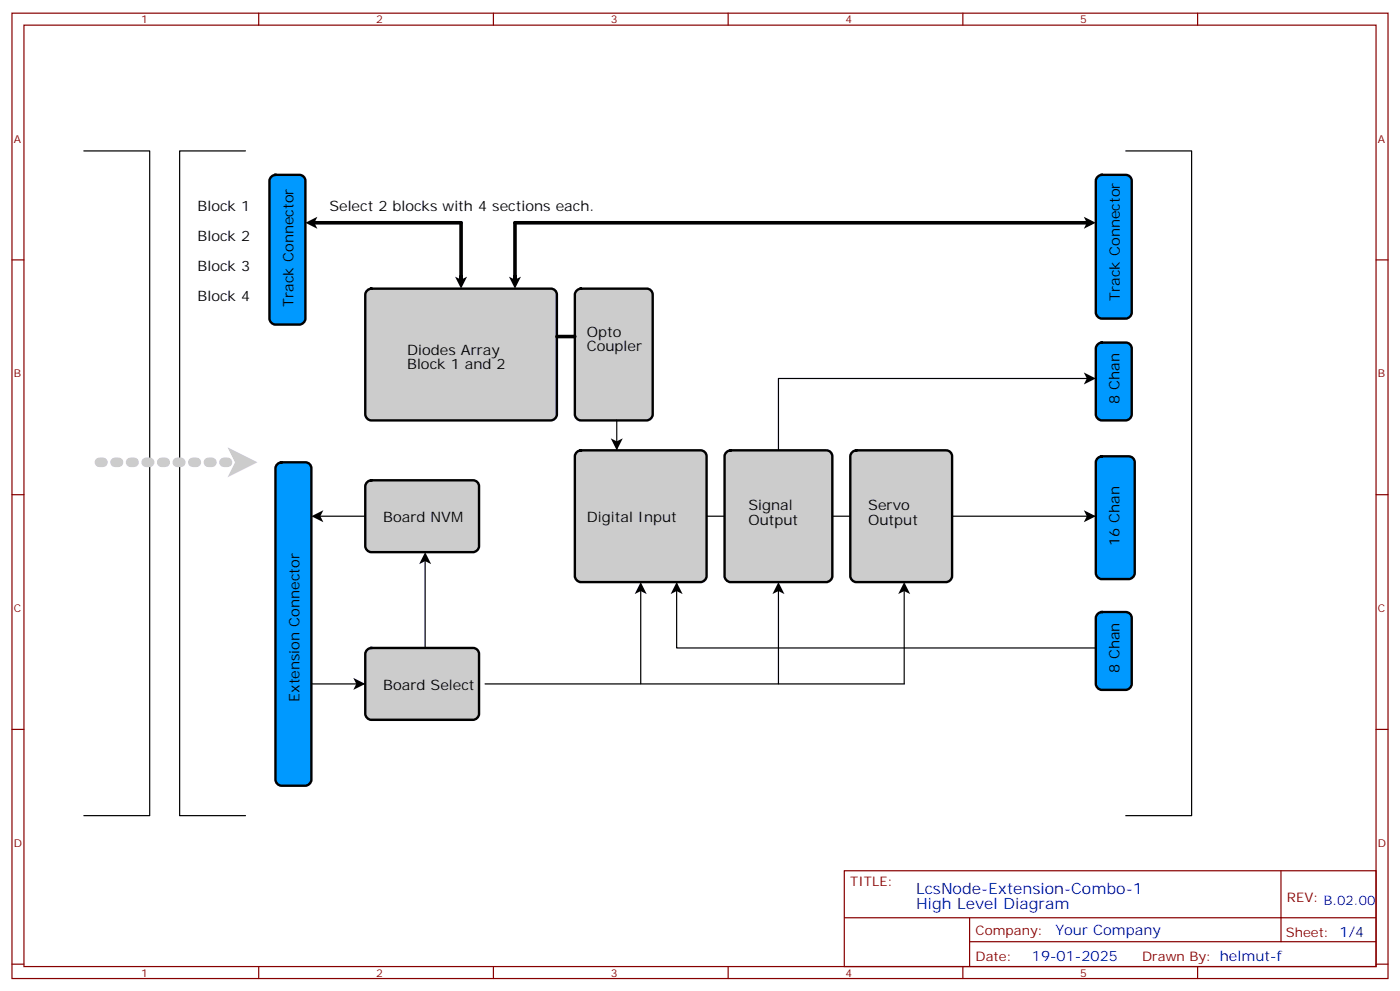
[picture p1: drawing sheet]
<svg xmlns="http://www.w3.org/2000/svg" width="412mm" height="292mm" viewBox="0 0 412 292" stroke-linecap="round" stroke-linejoin="round" font-family="sans-serif">
<path d="M323.4 134.9l1.2-.5h7.9a1.76 1.76 0 0 1 1.8 1.8v32.6a1.89 1.89 0 0 1-1.8 1.8h-7.9a1.89 1.89 0 0 1-1.8-1.8v-32.6z" fill="#09f" stroke="#000" stroke-width=".71"/>
<path d="M88.2 178.7l1.8-.9-1.8 .9 1.8 .9" fill="none" stroke="#000" stroke-width=".35"/>
<path d="M81.7 136.7l1.2-.5h7.1a1.76 1.76 0 0 1 1.7 1.7v91.8a1.89 1.89 0 0 1-1.7 1.7h-7.1a1.89 1.89 0 0 1-1.8-1.7v-91.8z" fill="#09f" stroke="#000" stroke-width=".71"/>
<path d="M91.7 65.6h44.1" fill="none" stroke="#000" stroke-width="1.1"/>
<path d="M80 52l1.1-.5h7.1a1.76 1.76 0 0 1 1.8 1.8v40.5a1.89 1.89 0 0 1-1.8 1.8h-7.1a1.89 1.89 0 0 1-1.7-1.8v-40.5z" fill="#09f" stroke="#000" stroke-width=".71"/>
<g fill="#ccc" stroke="#000" stroke-width=".71">
<path d="M108.2 85.5l1.2-.5h52.9a1.76 1.76 0 0 1 1.7 1.8v35.3a1.89 1.89 0 0 1-1.7 1.7h-52.9a1.89 1.89 0 0 1-1.8-1.7v-35.3z"/>
<path d="M169.9 133.2l1.2-.6h35.3a1.76 1.76 0 0 1 1.7 1.8v35.3a1.89 1.89 0 0 1-1.7 1.8h-35.3a1.89 1.89 0 0 1-1.8-1.8v-35.3z"/>
</g>
<g fill="none" stroke="#870000" stroke-width=".35">
<path d="M3.5 3.9h405.4v284.3h-405.4zM7.1 7.4h398.2v277.3h-398.2zM76.2 3.9v3.5M145.3 3.9v3.5M214.5 3.9v3.5M283.6 3.9v3.5M352.8 3.9v3.5M3.5 76.6h3.6M405.3 76.6h3.6M3.5 145.7h3.6M405.3 145.7h3.6M3.5 214.8h3.6"/>
<path d="M405.3 214.8h3.6M248.7 256.5h156.6v28.2h-156.6zM377.3 256.5v20.9M248.7 270.3h156.5M285.6 277.4h119.6M285.6 270.3v14.1M3.5 284h3.6M76.2 284.7v3.5M145.3 284.7v3.5M214.5 284.7v3.5M283.6 284.7v3.5M352.8 284.7v3.5"/>
<path d="M405.3 284h3.6"/>
</g>
<path d="M90 65.6l3.5-1.7-.9 1.7 .9 1.8z" fill="#000"/>
<g fill="#ccc" stroke="#000" stroke-width=".71">
<path d="M169.9 85.5l1.2-.5h19.4a1.76 1.76 0 0 1 1.8 1.8v35.3a1.89 1.89 0 0 1-1.8 1.7h-19.4a1.89 1.89 0 0 1-1.8-1.7v-35.3z"/>
<path d="M108.2 142l1.2-.5h29.9a1.76 1.76 0 0 1 1.8 1.7v17.7a1.89 1.89 0 0 1-1.8 1.7h-29.9a1.89 1.89 0 0 1-1.8-1.7v-17.7z"/>
<path d="M108.2 191.4l1.2-.5h29.9a1.76 1.76 0 0 1 1.8 1.7v17.7a1.89 1.89 0 0 1-1.8 1.7h-29.9a1.89 1.89 0 0 1-1.8-1.7v-17.7z"/>
</g>
<path d="M24.7 44.5h19.4v195.7h-19.4M72.3 44.5h-19.4v195.7h19.4M331.6 44.5h19.4v195.7h-19.4M93.5 152h14.1M125.2 164.4v26.5M188.7 173.2v28.2M91.7 201.4h15.9M142.9 201.4h123.4" fill="none" stroke="#000" stroke-width=".35"/>
<path d="M135.8 65.6v17.7v-1.8M164 99.1h5.3" fill="none" stroke="#000" stroke-width="1.1"/>
<path d="M134.1 81.5l1.7 .9 1.8-.9-1.8 3.5zM91.7 152l3.5-1.7-.8 1.7 .8 1.8zM125.2 162.6l1.8 3.6-1.8-.9-1.7 .9zM188.7 171.5l1.8 3.5-1.8-.9-1.7 .9zM104.1 199.7l3.5 1.7-3.5 1.8 .9-1.8z" fill="#000"/>
<path d="M67 136.2h-40.5" fill="none" stroke="#ccc" stroke-width="2.8" stroke-dasharray="1.1 3.5"/>
<path d="M67 131.8l8.8 4.4-8.8 4.4 2.2-4.4z" fill="#ccc"/>
<path d="M214 133.2l1.2-.6h28.2a1.76 1.76 0 0 1 1.8 1.8v35.3a1.89 1.89 0 0 1-1.8 1.8h-28.2a1.89 1.89 0 0 1-1.8-1.8v-35.3z" fill="#ccc" stroke="#000" stroke-width=".71"/>
<path d="M323.4 180.8l1.2-.5h7a1.76 1.76 0 0 1 1.8 1.7v19.4a1.89 1.89 0 0 1-1.8 1.8h-7a1.89 1.89 0 0 1-1.8-1.8v-19.4z" fill="#09f" stroke="#000" stroke-width=".71"/>
<path d="M251.1 133.2l1.1-.6h26.5a1.76 1.76 0 0 1 1.8 1.8v35.3a1.89 1.89 0 0 1-1.8 1.8h-26.5a1.89 1.89 0 0 1-1.7-1.8v-35.3z" fill="#ccc" stroke="#000" stroke-width=".71"/>
<path d="M229.3 173.2v28.2M266.3 173.2v28.2" fill="none" stroke="#000" stroke-width=".35"/>
<path d="M229.3 171.5l1.8 3.5-1.8-.9-1.8 .9zM266.3 171.5l1.8 3.5-1.8-.9-1.7 .9z" fill="#000"/>
<path d="M323.4 101.4l1.2-.5h7a1.76 1.76 0 0 1 1.8 1.8v19.4a1.89 1.89 0 0 1-1.8 1.7h-7a1.89 1.89 0 0 1-1.8-1.7v-19.4z" fill="#09f" stroke="#000" stroke-width=".71"/>
<path d="M321 65.6h-169.3v17.7v-1.8" fill="none" stroke="#000" stroke-width="1.1"/>
<path d="M323.4 52l1.2-.5h7a1.76 1.76 0 0 1 1.8 1.8v38.8a1.89 1.89 0 0 1-1.8 1.7h-7a1.89 1.89 0 0 1-1.8-1.7v-38.8z" fill="#09f" stroke="#000" stroke-width=".71"/>
<path d="M319.3 63.9l3.5 1.7-3.5 1.8 .8-1.8zM149.9 81.5l1.8 .9 1.8-.9-1.8 3.5zM319.3 109.7l3.5 1.8-3.5 1.7 .8-1.7zM179.9 129.1l1.8 .9 1.7-.9-1.7 3.5zM319.3 150.3l3.5 1.7-3.5 1.8 .8-1.8zM199.3 171.5l1.8 3.5-1.8-.9-1.7 .9z" fill="#000"/>
<path d="M321 111.5h-91.7v21.1M181.7 123.8v8.8M208.1 152h5.3M245.2 152h5.3M280.5 152h42.3M199.3 171.5v19.4h123.5" fill="none" stroke="#000" stroke-width=".35"/>
<g font-size="4.6" fill="#00f">
<text x="269.9" y="263.2">LcsNode-Extension-Combo-1</text>
<text x="269.9" y="267.8">High Level Diagram</text>
</g>
<g font-size="4.2">
<text x="58.2" y="62.1">Block 1</text>
<text x="97" y="62.1">Select 2 blocks with 4 sections each.</text>
<text x="58.2" y="70.9">Block 2</text>
<text x="329.7" y="74.9" transform="rotate(-90 329.7 74.9)">8 Chan</text>
<text x="58.2" y="79.7">Block 3</text>
<text x="58.2" y="88.5">Block 4</text>
<text x="329.8" y="88.5" transform="rotate(-90 329.8 88.5)">Track Connector</text>
<text x="86.4" y="90.3" transform="rotate(-90 86.4 90.3)">Track Connector</text>
<text x="172.9" y="99.1">Opto</text>
<text x="119.9" y="104.4">Diodes Array</text>
<text x="172.9" y="103.4">Coupler</text>
<text x="119.9" y="108.7">Block 1 and 2</text>
<text x="329.7" y="119" transform="rotate(-90 329.7 119)">8 Chan</text>
<text x="112.9" y="153.8">Board NVM</text>
<text x="172.9" y="153.8">Digital Input</text>
<text x="220.5" y="150.3">Signal</text>
<text x="220.5" y="154.5">Output</text>
<text x="255.8" y="150.3">Servo</text>
<text x="255.8" y="154.5">Output</text>
<text x="329.7" y="160.9" transform="rotate(-90 329.7 160.9)">16 Chan</text>
<text x="112.9" y="203.2">Board Select</text>
<text x="329.7" y="198.4" transform="rotate(-90 329.7 198.4)">8 Chan</text>
<text x="88.2" y="206.7" transform="rotate(-90 88.2 206.7)">Extension Connector</text>
</g>
<g font-size="4.2" fill="#00f">
<text x="310.9" y="275.3">Your Company</text>
<text x="304" y="283.1">19-01-2025</text>
</g>
<g font-size="3.9" fill="#800">
<text x="250.5" y="261.1">TITLE:</text>
<text x="379.1" y="265.7">REV: B.02.00</text>
<text x="287.4" y="275.3">Company:</text>
<text x="378.7" y="275.9">Sheet: 1/4</text>
<text x="287.4" y="282.9">Date:</text>
<text x="336.4" y="283">Drawn By: helmut-f</text>
</g>
<g font-size="3.2" fill="#800">
<text x="41.6" y="6.9">1</text>
<text x="110.8" y="6.9">2</text>
<text x="179.9" y="6.9">3</text>
<text x="249.1" y="6.9">4</text>
<text x="318.2" y="6.9">5</text>
<text x="4.1" y="42">A</text>
<text x="405.9" y="42">A</text>
<text x="4.1" y="111.1">B</text>
<text x="405.9" y="111.1">B</text>
<text x="4.1" y="180.3">C</text>
<text x="405.9" y="180.3">C</text>
<text x="4.1" y="249.4">D</text>
<text x="405.9" y="249.4">D</text>
<text x="41.6" y="287.7">1</text>
<text x="110.8" y="287.7">2</text>
<text x="179.9" y="287.7">3</text>
<text x="249.1" y="287.7">4</text>
<text x="318.2" y="287.7">5</text>
</g>
</svg>
